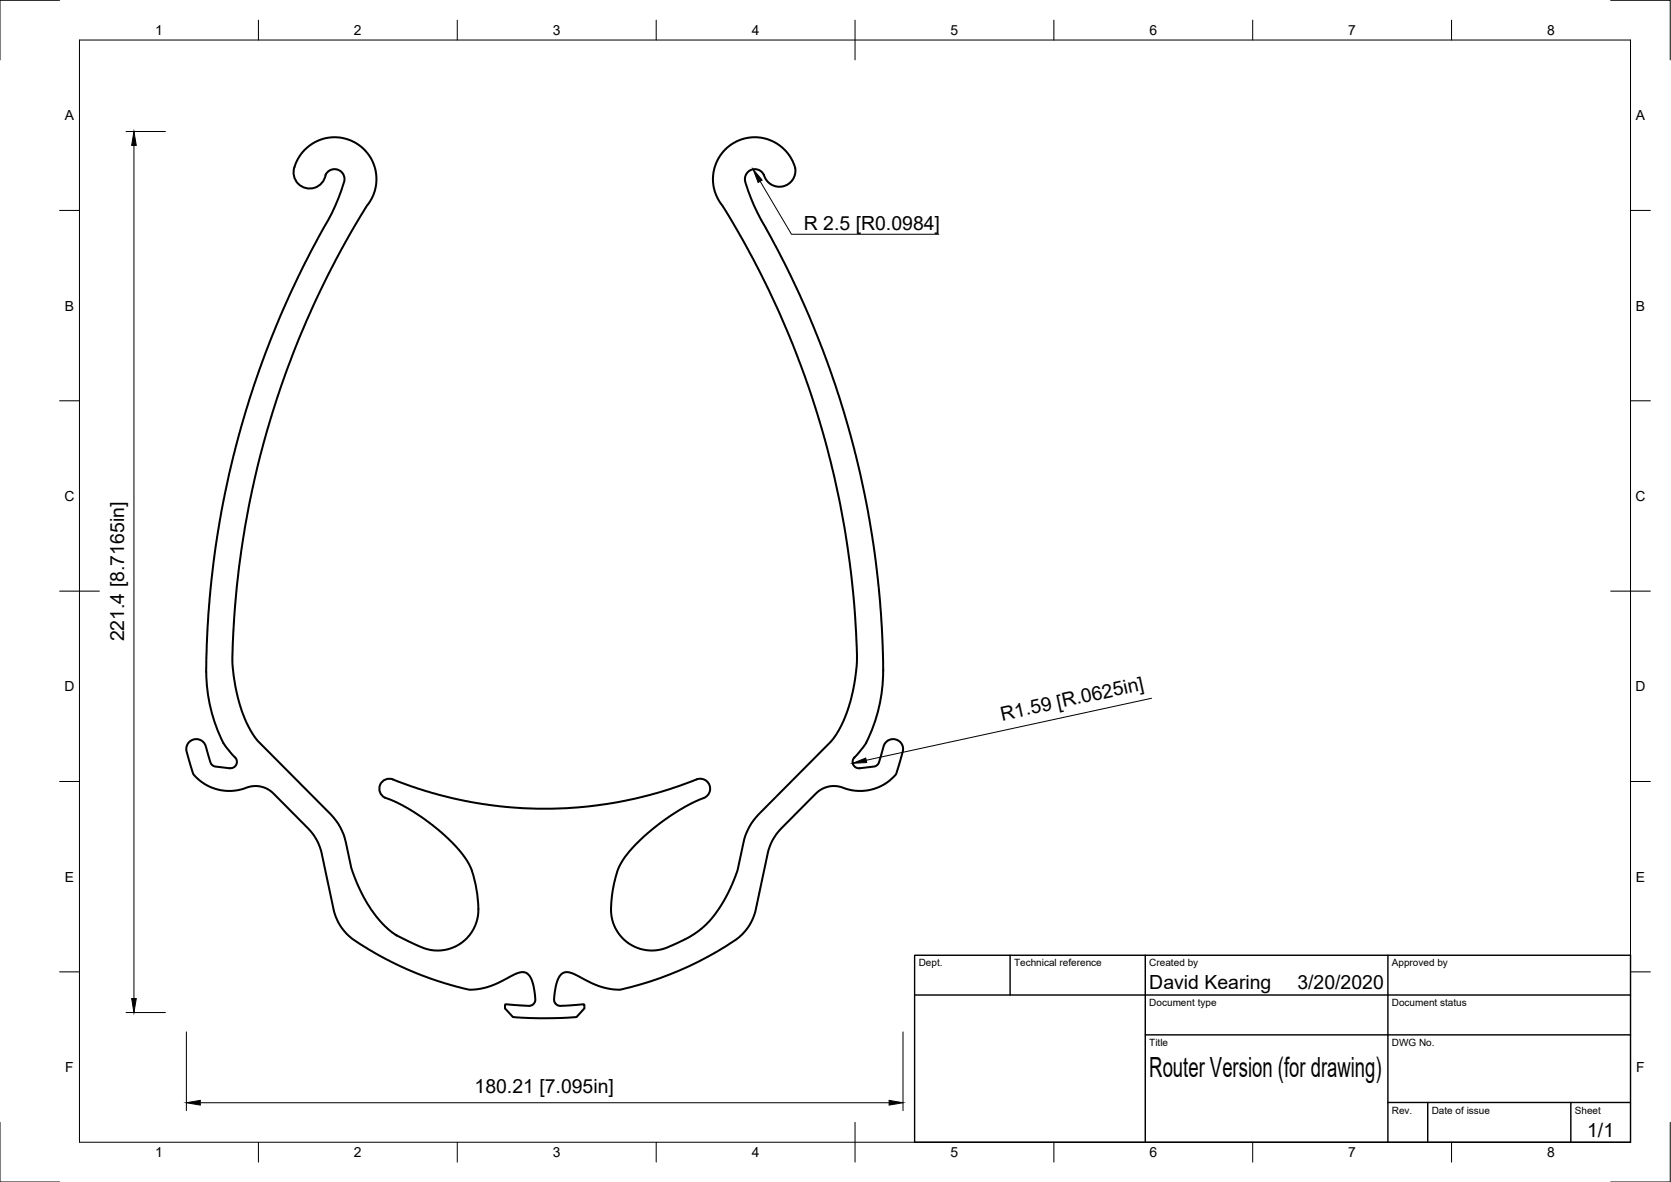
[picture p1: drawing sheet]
<svg xmlns="http://www.w3.org/2000/svg" width="420mm" height="297mm" viewBox="0 0 420 297" stroke-linecap="round" stroke-linejoin="round" font-family="sans-serif">
<!-- layer: Visible -->
<path d="M81.9 44l.5-.8 .7-.5 .9-.2 .7 .1 .8 .3 .7 .7 .4 .9v.9a40.9 40.9 0 0 1-5.6 12.6l-5.9 11.3-5.6 12.5-4.2 11-2.4 6.9-2.3 7.8-2.9 11.4-2.4 11.6-1.2 8-.9 7.2-1 11.8a104.6 104.6 0 0 0 .1 17.1 37.7 37.7 0 0 0 4.2 12.6l2.6 3.2M81.9 44a4.1 4.1 0 0 1-5.6 3.1 4.1 4.1 0 0 1-1.9-6.1l1.1-2 1.5-1.8 1.9-1.3 2.3-1 2-.4 2.1 .1 2.4 .5 1.9 .9 1.7 1.3 1.4 1.6 1 1.8 .7 2.1 .3 2.1-.3 2.2-.5 2-1.2 2.1a222.8 222.8 0 0 0-34.2 116.3l.6 4.5 1.1 4.9 1.6 4.2 1.8 3.4 1.1 1.6 18.5 18.5a14.4 14.4 0 0 1 3.8 7.1l1.4 6.6 1.3 3.5 1.9 4 1.9 3 2 2.6 1.9 1.9 2 1.6 7.4 3.4 1.7 .5 2.3 .1 2.8-.6 2-1.1 2-1.7 1.5-2.1a10.7 10.7 0 0 0 1.1-6.9 23.7 23.7 0 0 0-2-8.8l-1-1.8-1.9-2.4-2.5-2.7-2.5-2.2-6.2-4.5-3.1-1.8-3.4-1.5a2.54 2.54 0 0 1-2-3.4 2.54 2.54 0 0 1 3.7-1.3l9.4 3.2 9.5 2.2 10.3 1.4 10.3 .3 9.7-.6 8.4-1.3 8.9-2.2 9.4-3.2M192.1 44l-.5-.7-.7-.5-1-.3-.8 .1-.8 .4-.7 .8-.3 .8 .1 1a78.2 78.2 0 0 0 7.3 15.6l5.7 11.5 5 11.6 4.7 12.8 3.2 10.4 3 11.4 2.3 11.6 1.8 12.5 1.3 13.6a116.2 116.2 0 0 1 0 17.2 36.2 36.2 0 0 1-4.7 14l-2.2 2.6M192.1 44a4 4 0 0 0 5.5 2.5 4 4 0 0 0 1.8-5.8l-.9-1.6-1.1-1.4-1.3-1.1-1.6-1-1.8-.7-2.1-.4-1.9 .1-1.9 .3-1.5 .6-1.6 .9-1.7 1.6-1 1.2-.9 1.7-.6 1.7-.2 2.2 .1 1.8a10.5 10.5 0 0 0 2.3 5.2 223.6 223.6 0 0 1 33.7 115.5l-.8 5.9-1.2 4.5-1.4 3.7-2 3.6-1.2 1.5-18 18.1a14.4 14.4 0 0 0-3.9 7.1l-1.4 6.9-1 2.7-2.5 5.1-2.8 4.1-2.7 2.8-3 2.1-5.6 2.7-1.7 .5-1.5 .2a10.3 10.3 0 0 1-7-2l-1.1-1a10.3 10.3 0 0 1-3-7.4 24.5 24.5 0 0 1 3.1-12.4 50.4 50.4 0 0 1 20.2-15.4M175.2 195.9a2.51 2.51 0 0 1 3.2 1.4 2.51 2.51 0 0 1-1.5 3.3M214.8 190.4a1.6 1.6 0 0 0-.3 1.8 1.6 1.6 0 0 0 1.6 .9l3.7-.5 .8-.3 .4-.8 1.2-4.2 .4-.6 .8-.7 .8-.2h.9l.9 .4 .7 .7 .3 .7 .1 1-1.7 5.8-.5 .7-1.6 1.3-2.3 1.4-3.2 .9-3.5-.1-4.2-1.1-1.5 .1-1.5 .5-1.9 1.3-9.4 9.5-1.5 2.2-1.1 2.5-3.7 16.6-1.6 3.1-1.2 1.4-1.3 1.1a82.2 82.2 0 0 1-30.1 12.9l-2.4-.3-2.3-.6-7.3-3.4-1-.1-.8 .3-.9 .8-.6 1.5-.5 2.6-.1 2.2 .5 .8 .9 .3 6.1-.3v1l-2 2.1a109.3 109.3 0 0 1-14.4 .1l-1.6-.1-1.9-2.1v-1l.3-.1 5.9 .4 .7-.3 .4-.4 .3-1-.5-3.5-.7-1.9-.9-1.1-.9-.3-1.3 .2-5.9 2.9-2.1 .7-1.9 .4a9.5 9.5 0 0 1-5.3-.5l-6.5-2-7.8-3.1-7.8-4.1-4.3-2.8-1-.9-1.7-1.8-1.6-3.1-3.7-16.6-1-2.5-1.6-2.2-9.4-9.5-1.9-1.4-1.5-.4-1.4-.1-4.3 1.1-3.5 .1-2.7-.7-2.7-1.5-1.1-.9-1.1-1.2-1.6-5.8v-1l.3-.7 .7-.7 .9-.4h.9l.8 .2 .8 .7 .4 .7 1.2 4.1 .5 .8 .8 .3 3.6 .5a1.62 1.62 0 0 0 1.6-.9 1.62 1.62 0 0 0-.3-1.8" fill="none" stroke="#000" stroke-width=".51"/>
<!-- layer: Border -->
<g fill="none" stroke="#000" stroke-width=".25">
<path d="M15 .1h-15v15M20 10.1h390v276.9h-390zM65 5.1v5M115 5.1v5M165 5.1v5M215 5.1v10M265 5.1v5M315 5.1v5M365 5.1v5M405 .1h15v15M15 52.9h5M410 52.9h5"/>
<path d="M15 100.7h5M410 100.7h5M15 148.6h10M405 148.6h10M15 196.4h5M410 196.4h5M15 244.2h5M410 244.2h5M0 282.1v14.9h15M65 287v5M115 287v5M165 287v5"/>
<path d="M215 282.1v9.9M265 287v5M315 287v5M365 287v5M420 282.1v14.9h-15"/>
</g>
<!-- layer: TitleBlock -->
<path d="M230 240.1h180v46.9h-180zM230 250h180M254 240.1v9.9M288 240.1v46.9M349 240.1v46.9M288 260.1h122M349 277.1h61M359 277.1v9.9M395 277.1v9.9" fill="none" stroke="#000" stroke-width=".36"/>
<!-- layer: Dimensions -->
<path d="M31.7 33h9.9M33.7 36.5v214.4M289.5 175.5l-71.7 15.6M31.7 254.5h9.9M46.9 259.3v19.8M227.1 259.3v19.8M50.4 277.1h173.2" fill="none" stroke="#000" stroke-width=".25"/>
<path d="M33.7 33l.6 3.5h-1.2zM214.4 191.8l3.3-1.3 .2 1.1zM33.1 250.9h1.2l-.6 3.6zM46.9 277.1l3.5-.6v1.2zM223.6 276.5l3.5 .6-3.5 .6z" fill="#000" stroke="#000" stroke-width=".25"/>
<!-- layer: Annotations -->
<path d="M189.4 42.6l2.2 2.7-1 .6z" fill="#000" stroke="#000" stroke-width=".25"/>
<path d="M191.1 45.6l7.9 13.3h37.1" fill="none" stroke="#000" stroke-width=".25"/>
<text font-size="7" x="289" y="270.6">Router Version (for drawing)</text>
<g font-size="4.9">
<text x="202.1" y="57.9">R 2.5 [R0.0984]</text>
<text x="31.2" y="161.2" transform="rotate(-90 31.2 161.2)">221.4 [8.7165in]</text>
<text x="252" y="181.1" transform="rotate(-12 252 181.1)">R1.59 [R.0625in]</text>
<text x="289" y="248.5">David Kearing</text>
<text x="326.2" y="248.5">3/20/2020</text>
<text x="119.3" y="274.6">180.21 [7.095in]</text>
<text x="399.1" y="285.7">1/1</text>
</g>
<g font-size="3.5">
<text x="39" y="8.8">1</text>
<text x="89" y="8.8">2</text>
<text x="139" y="8.8">3</text>
<text x="189" y="8.8">4</text>
<text x="239" y="8.8">5</text>
<text x="289" y="8.8">6</text>
<text x="339" y="8.8">7</text>
<text x="389" y="8.8">8</text>
<text x="16.3" y="30.2">A</text>
<text x="411.3" y="30.2">A</text>
<text x="16.3" y="78">B</text>
<text x="411.3" y="78">B</text>
<text x="16.2" y="125.9">C</text>
<text x="411.2" y="125.9">C</text>
<text x="16.2" y="173.7">D</text>
<text x="411.2" y="173.7">D</text>
<text x="16.3" y="221.6">E</text>
<text x="411.3" y="221.6">E</text>
<text x="16.4" y="269.4">F</text>
<text x="411.4" y="269.4">F</text>
<text x="39" y="290.8">1</text>
<text x="89" y="290.8">2</text>
<text x="139" y="290.8">3</text>
<text x="189" y="290.8">4</text>
<text x="239" y="290.8">5</text>
<text x="289" y="290.8">6</text>
<text x="339" y="290.8">7</text>
<text x="389" y="290.8">8</text>
</g>
<g font-size="2.5">
<text x="231" y="242.9">Dept.</text>
<text x="255" y="242.9">Technical reference</text>
<text x="289" y="242.9">Created by</text>
<text x="350" y="242.9">Approved by</text>
<text x="289" y="252.8">Document type</text>
<text x="350" y="252.8">Document status</text>
<text x="289" y="262.9">Title</text>
<text x="350" y="262.9">DWG No.</text>
<text x="350" y="279.9">Rev.</text>
<text x="360" y="279.9">Date of issue</text>
<text x="396" y="279.9">Sheet</text>
</g>
</svg>
